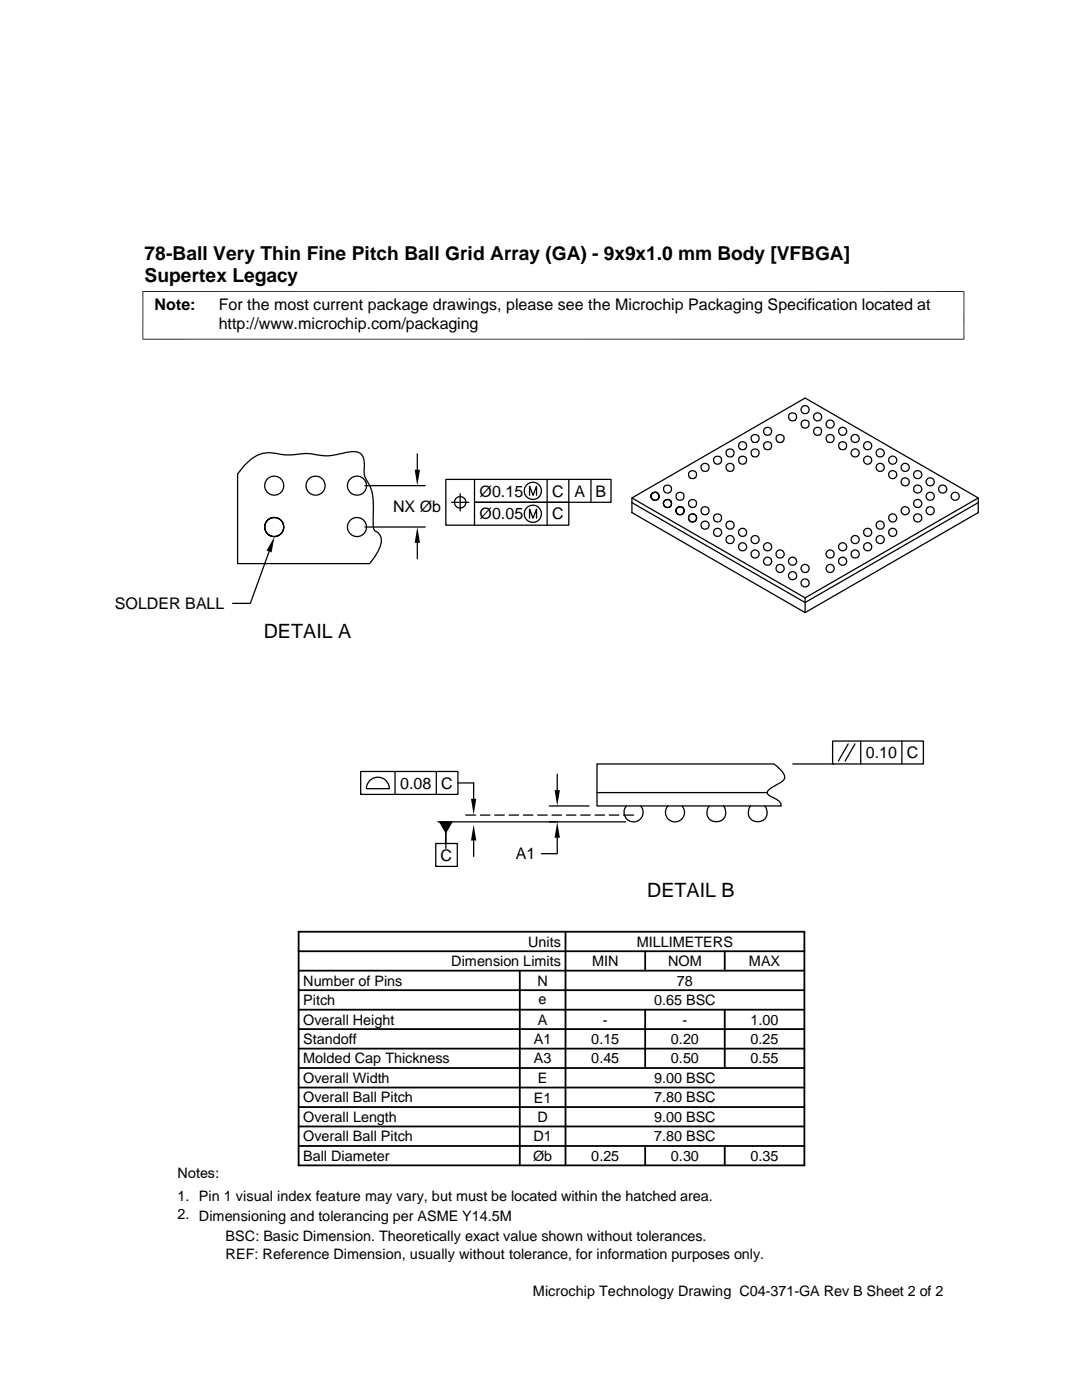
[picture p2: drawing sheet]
<svg xmlns="http://www.w3.org/2000/svg" width="216mm" height="279mm" viewBox="0 0 216 279" stroke-linecap="round" stroke-linejoin="round" font-family="sans-serif">
<g fill="none" stroke="#000" stroke-width=".25">
<path d="M48.8 92.8a6.3 6.3 0 0 1 7.1-2.1 20 20 0 0 0 5.4-.2 16.2 16.2 0 0 0 5.9 .2l1.7-.4a3.5 3.5 0 0 1 3.3 .5 4.8 4.8 0 0 1 .4 3.2l.1 1a10.8 10.8 0 0 1 1.7 4.5l.1 5.1 .2 1.1a2.47 2.47 0 0 1 1.1 3.4l-1.1 2.1-.9 1.3h-26.4v-17.9zM72.8 96.9h12.1M83.3 90.6v3.1M91.8 98.5v3.5M94.7 95.7v4.5h18.8v4.6h-24.5v-9.1h32.9v4.5h-27.2v4.6M105.7 98.8v-1.8l.7 1.8 .7-1.8v1.8M109.2 95.7v9.1M113.5 95.7v4.5M117.9 95.7v4.5M126.1 99.4l34.6 19.9 34.5-19.9M126.1 99.4l34.6-20 34.5 20v2.9l-34.5 20-34.6-20zM53.7 110.1l-3.7 10.3h-3.6"/>
<path d="M72.8 105.2h12.1M83.3 108.4v3.1M90.1 100.2h3.4M105.7 103.4v-1.8l.7 1.8 .7-1.8v1.8M126.1 102.3h.1M126.1 100.3l34.6 19.9 34.5-19.9M160.7 119.3v3M72 154h19.4v4.5h-19.4zM72 158.5h.1M73.9 155.7a2.28 2.28 0 0 1 2.5-.4 2.28 2.28 0 0 1 1.3 2.1h-4.6l.4-1.2zM78.8 154v4.5M87.1 154v4.5"/>
<path d="M91.3 156.3h3.2v3.1M111.2 154.5v3.2M119.1 158.2h34M119.1 152.5h35.3a4 4 0 0 1 2.2 2.8 3.5 3.5 0 0 1-1.9 1.5l-.4 .2a2.16 2.16 0 0 0-1.2 1.1 1.7 1.7 0 0 0 1.3 1.2 1.73 1.73 0 0 1 1.5 1.5h-36.8zM158.2 152.5h7.9M166.1 147.9h18.2v4.6h-18.2zM166.1 152.5h.1M169.2 148.5l-1.9 3.4M170.6 148.5l-2 3.4M171.7 147.9v4.6M180 147.9v4.6M87 168.3h4.2v4.6h-4.2z"/>
<path d="M87 172.9h.1M87.4 164h37.4M87.7 164h2.5l-1.2 2.1zM89 166.1v3.2M92.9 162.7h2M94.5 167.7v3.2M95.9 162.7h1.9M98.7 162.7h1.9M101.6 162.7h1.9M104.4 162.7h1.9M107.3 162.7h1.9M109.6 160.8h7.9"/>
<path d="M110.2 162.7h1.9M111.2 167.2v3.2h-3.2M113 162.7h1.9M115.9 162.7h1.9M118.7 162.7h1.9M121.6 162.7h1.9M124.4 162.7h2M125 160.8a1.91 1.91 0 0 0 .1 2.7 1.91 1.91 0 0 0 2.7 0 1.91 1.91 0 0 0 0-2.7M133.3 160.8a1.91 1.91 0 0 0 .1 2.7 1.91 1.91 0 0 0 2.6 0 1.91 1.91 0 0 0 .1-2.7M141.5 160.8a1.89 1.89 0 0 0 .1 2.7 1.89 1.89 0 0 0 2.6 0 1.89 1.89 0 0 0 .2-2.7M149.8 160.8a1.89 1.89 0 0 0 .1 2.7 1.89 1.89 0 0 0 2.6 0 1.89 1.89 0 0 0 .1-2.7"/>
<circle cx="54.7" cy="96.9" r="1.91"/>
<circle cx="63" cy="96.9" r="1.91"/>
<circle cx="71.2" cy="96.9" r="1.9"/>
<circle cx="106.3" cy="98" r="1.71"/>
<circle cx="130.7" cy="99" r=".81"/>
<circle cx="133.2" cy="97.6" r=".8"/>
<circle cx="135.7" cy="99.1" r=".81"/>
<circle cx="138.2" cy="94.7" r=".8"/>
<circle cx="140.7" cy="93.3" r=".81"/>
<circle cx="143.2" cy="91.9" r=".8"/>
<circle cx="145.7" cy="93.3" r=".81"/>
<circle cx="145.7" cy="90.4" r=".81"/>
<circle cx="148.2" cy="91.9" r=".81"/>
<circle cx="148.2" cy="89" r=".81"/>
<circle cx="150.7" cy="87.5" r=".81"/>
<circle cx="150.7" cy="90.4" r=".81"/>
<circle cx="153.2" cy="86.1" r=".81"/>
<circle cx="153.2" cy="89" r=".81"/>
<circle cx="155.7" cy="87.5" r=".81"/>
<circle cx="158.2" cy="83.2" r=".81"/>
<circle cx="160.7" cy="84.7" r=".81"/>
<circle cx="160.7" cy="81.8" r=".82"/>
<circle cx="163.1" cy="83.2" r=".82"/>
<circle cx="163.2" cy="86.1" r=".81"/>
<circle cx="165.6" cy="87.5" r=".81"/>
<circle cx="165.6" cy="84.6" r=".82"/>
<circle cx="168.1" cy="89" r=".81"/>
<circle cx="168.1" cy="86.1" r=".81"/>
<circle cx="170.6" cy="90.4" r=".82"/>
<circle cx="170.6" cy="87.5" r=".81"/>
<circle cx="173.1" cy="89" r=".81"/>
<circle cx="173.1" cy="91.8" r=".81"/>
<circle cx="175.6" cy="93.3" r=".81"/>
<circle cx="175.6" cy="90.4" r=".82"/>
<circle cx="178.1" cy="94.7" r=".81"/>
<circle cx="178.1" cy="91.8" r=".81"/>
<circle cx="180.6" cy="96.2" r=".81"/>
<circle cx="180.6" cy="93.3" r=".81"/>
<circle cx="183.1" cy="97.6" r=".81"/>
<circle cx="183.1" cy="94.7" r=".81"/>
<circle cx="185.6" cy="99" r=".81"/>
<circle cx="185.6" cy="96.2" r=".81"/>
<circle cx="188.1" cy="97.6" r=".81"/>
<circle cx="190.6" cy="99" r=".81"/>
<circle cx="54.7" cy="105.2" r="1.91"/>
<circle cx="71.2" cy="105.2" r="1.9"/>
<circle cx="91.8" cy="100.2" r="1.14"/>
<circle cx="106.3" cy="102.5" r="1.71"/>
<circle cx="133.2" cy="100.5" r=".81"/>
<circle cx="135.7" cy="101.9" r=".81"/>
<circle cx="138.2" cy="100.5" r=".8"/>
<circle cx="138.2" cy="103.4" r=".81"/>
<circle cx="138.2" cy="103.4" r=".82"/>
<circle cx="140.7" cy="101.9" r=".8"/>
<circle cx="140.7" cy="104.8" r=".82"/>
<circle cx="143.2" cy="103.4" r=".81"/>
<circle cx="143.2" cy="106.2" r=".82"/>
<circle cx="145.7" cy="107.7" r=".81"/>
<circle cx="145.7" cy="104.8" r=".81"/>
<circle cx="148.2" cy="109.1" r=".81"/>
<circle cx="148.2" cy="106.3" r=".81"/>
<circle cx="150.7" cy="107.7" r=".81"/>
<circle cx="150.7" cy="110.6" r=".81"/>
<circle cx="153.2" cy="112" r=".82"/>
<circle cx="153.2" cy="109.1" r=".81"/>
<circle cx="155.7" cy="113.5" r=".82"/>
<circle cx="155.7" cy="110.6" r=".82"/>
<circle cx="158.2" cy="114.9" r=".82"/>
<circle cx="158.2" cy="112" r=".82"/>
<circle cx="160.6" cy="116.3" r=".82"/>
<circle cx="160.6" cy="113.5" r=".82"/>
<circle cx="165.6" cy="113.5" r=".81"/>
<circle cx="165.6" cy="110.6" r=".82"/>
<circle cx="168.1" cy="112" r=".82"/>
<circle cx="168.1" cy="109.1" r=".81"/>
<circle cx="170.6" cy="110.6" r=".82"/>
<circle cx="170.6" cy="107.7" r=".81"/>
<circle cx="173.1" cy="109.1" r=".81"/>
<circle cx="173.1" cy="106.3" r=".81"/>
<circle cx="175.6" cy="107.7" r=".81"/>
<circle cx="175.6" cy="104.8" r=".81"/>
<circle cx="178.1" cy="103.4" r=".81"/>
<circle cx="178.1" cy="106.3" r=".81"/>
<circle cx="180.6" cy="101.9" r=".81"/>
<circle cx="183.1" cy="100.5" r=".81"/>
<circle cx="183.1" cy="103.4" r=".82"/>
<circle cx="185.6" cy="101.9" r=".81"/>
</g>
<path d="M82.7 93.7h1.1l-.5 3.2zM54.8 107.1l-.6 3.2-1-.4zM83.3 105.2l.5 3.2h-1.1zM94 159.4h1l-.5 3.2zM110.7 157.7h1l-.5 3.1zM87.7 164h2.5l-1.2 2.1zM94.5 164.6l.5 3.1h-1zM111.2 164l.5 3.2h-1z" fill="#000"/>
<g fill="none" stroke="#000" stroke-width=".36">
<path d="M59.6 185.9h100.9v46.7h-100.9zM59.6 197.6h100.9M59.6 193.7h100.9M59.6 189.8h100.9M103.7 193.7v38.9M112.8 185.9v46.7M128.7 189.8v3.9M144.6 189.8v3.9M59.6 205.4h100.9M59.6 201.5h100.9M59.6 217h100.9M59.6 213.1h100.9"/>
<path d="M59.6 209.3h100.9M128.7 201.5v11.6M144.6 201.5v11.6M59.6 224.8h100.9M59.6 220.9h100.9M59.6 228.7h100.9M128.7 228.7v3.9M144.6 228.7v3.9"/>
</g>
<path d="M28.4 58.2h164M28.5 58.1v9.7M192.3 58.1v9.7M192.4 67.7h-164" fill="none" stroke="#000" stroke-width=".2"/>
<g font-size="3.9">
<text x="52.6" y="127.4">DETAIL A</text>
<text x="129.1" y="178.9">DETAIL B</text>
</g>
<g font-size="3.8">
<text x="28.9" y="52">78-Ball Very Thin Fine Pitch Ball Grid Array (GA) - 9x9x1.0 mm Body [VFBGA]</text>
<text x="28.9" y="56.4">Supertex Legacy</text>
</g>
<g font-size="3.2">
<text x="30.9" y="61.9">Note:</text>
<text x="43.6" y="61.9">For the most current package drawings, please see the Microchip Packaging Specification located at</text>
<text x="43.6" y="65.6">http://www.microchip.com/packaging</text>
<text x="95.7" y="99.1">Ø0.15</text>
<text x="110.2" y="99.1">C</text>
<text x="114.6" y="99.1">A</text>
<text x="118.8" y="99.1">B</text>
<text x="78.4" y="102.2">NX Øb</text>
<text x="95.7" y="103.7">Ø0.05</text>
<text x="110.2" y="103.7">C</text>
<text x="22.9" y="121.6">SOLDER BALL</text>
<text x="172.8" y="151.3">0.10</text>
<text x="180.9" y="151.3">C</text>
<text x="79.8" y="157.4">0.08</text>
<text x="88.1" y="157.4">C</text>
<text x="87.9" y="171.8">C</text>
<text x="102.9" y="171.5">A1</text>
</g>
<g font-size="2.9">
<text x="105.4" y="188.9">Units</text>
<text x="127.1" y="188.9">MILLIMETERS</text>
<text x="60.5" y="196.7">Number of Pins</text>
<text x="90" y="192.8">Dimension Limits</text>
<text x="107.3" y="196.7">N</text>
<text x="118.2" y="192.8">MIN</text>
<text x="133.3" y="192.8">NOM</text>
<text x="135.1" y="196.7">78</text>
<text x="149.4" y="192.8">MAX</text>
<text x="60.5" y="200.6">Pitch</text>
<text x="107.5" y="200.3">e</text>
<text x="130.5" y="200.6">0.65 BSC</text>
<text x="60.5" y="204.5">Overall Height</text>
<text x="60.5" y="208.4">Standoff</text>
<text x="106.5" y="208.4">A1</text>
<text x="107.3" y="204.5">A</text>
<text x="118" y="208.4">0.15</text>
<text x="120.3" y="204.5">-</text>
<text x="133.9" y="208.4">0.20</text>
<text x="136.2" y="204.5">-</text>
<text x="149.8" y="204.5">1.00</text>
<text x="149.8" y="208.4">0.25</text>
<text x="60.5" y="212.2">Molded Cap Thickness</text>
<text x="106.5" y="212.2">A3</text>
<text x="118" y="212.2">0.45</text>
<text x="133.9" y="212.2">0.50</text>
<text x="149.8" y="212.2">0.55</text>
<text x="60.5" y="216.1">Overall Width</text>
<text x="60.5" y="220">Overall Ball Pitch</text>
<text x="106.5" y="220">E1</text>
<text x="107.3" y="216.1">E</text>
<text x="130.5" y="220">7.80 BSC</text>
<text x="130.5" y="216.1">9.00 BSC</text>
<text x="60.5" y="223.9">Overall Length</text>
<text x="60.5" y="227.8">Overall Ball Pitch</text>
<text x="106.4" y="227.8">D1</text>
<text x="107.3" y="223.9">D</text>
<text x="130.5" y="223.9">9.00 BSC</text>
<text x="130.5" y="227.8">7.80 BSC</text>
<text x="60.5" y="231.7">Ball Diameter</text>
<text x="106.4" y="231.7">Øb</text>
<text x="118" y="231.7">0.25</text>
<text x="133.9" y="231.7">0.30</text>
<text x="149.8" y="231.7">0.35</text>
<text x="35.4" y="239.6">1. Pin 1 visual index feature may vary, but must be located within the hatched area.</text>
<text x="35.4" y="235">Notes:</text>
<text x="35.4" y="243.2">2. Dimensioning and tolerancing per ASME Y14.5M</text>
<text x="45" y="251.3">REF: Reference Dimension, usually without tolerance, for information purposes only.</text>
<text x="45" y="247.6">BSC: Basic Dimension. Theoretically exact value shown without tolerances.</text>
<text x="106.3" y="258.7">Microchip Technology Drawing C04-371-GA Rev B Sheet 2 of 2</text>
</g>
</svg>
